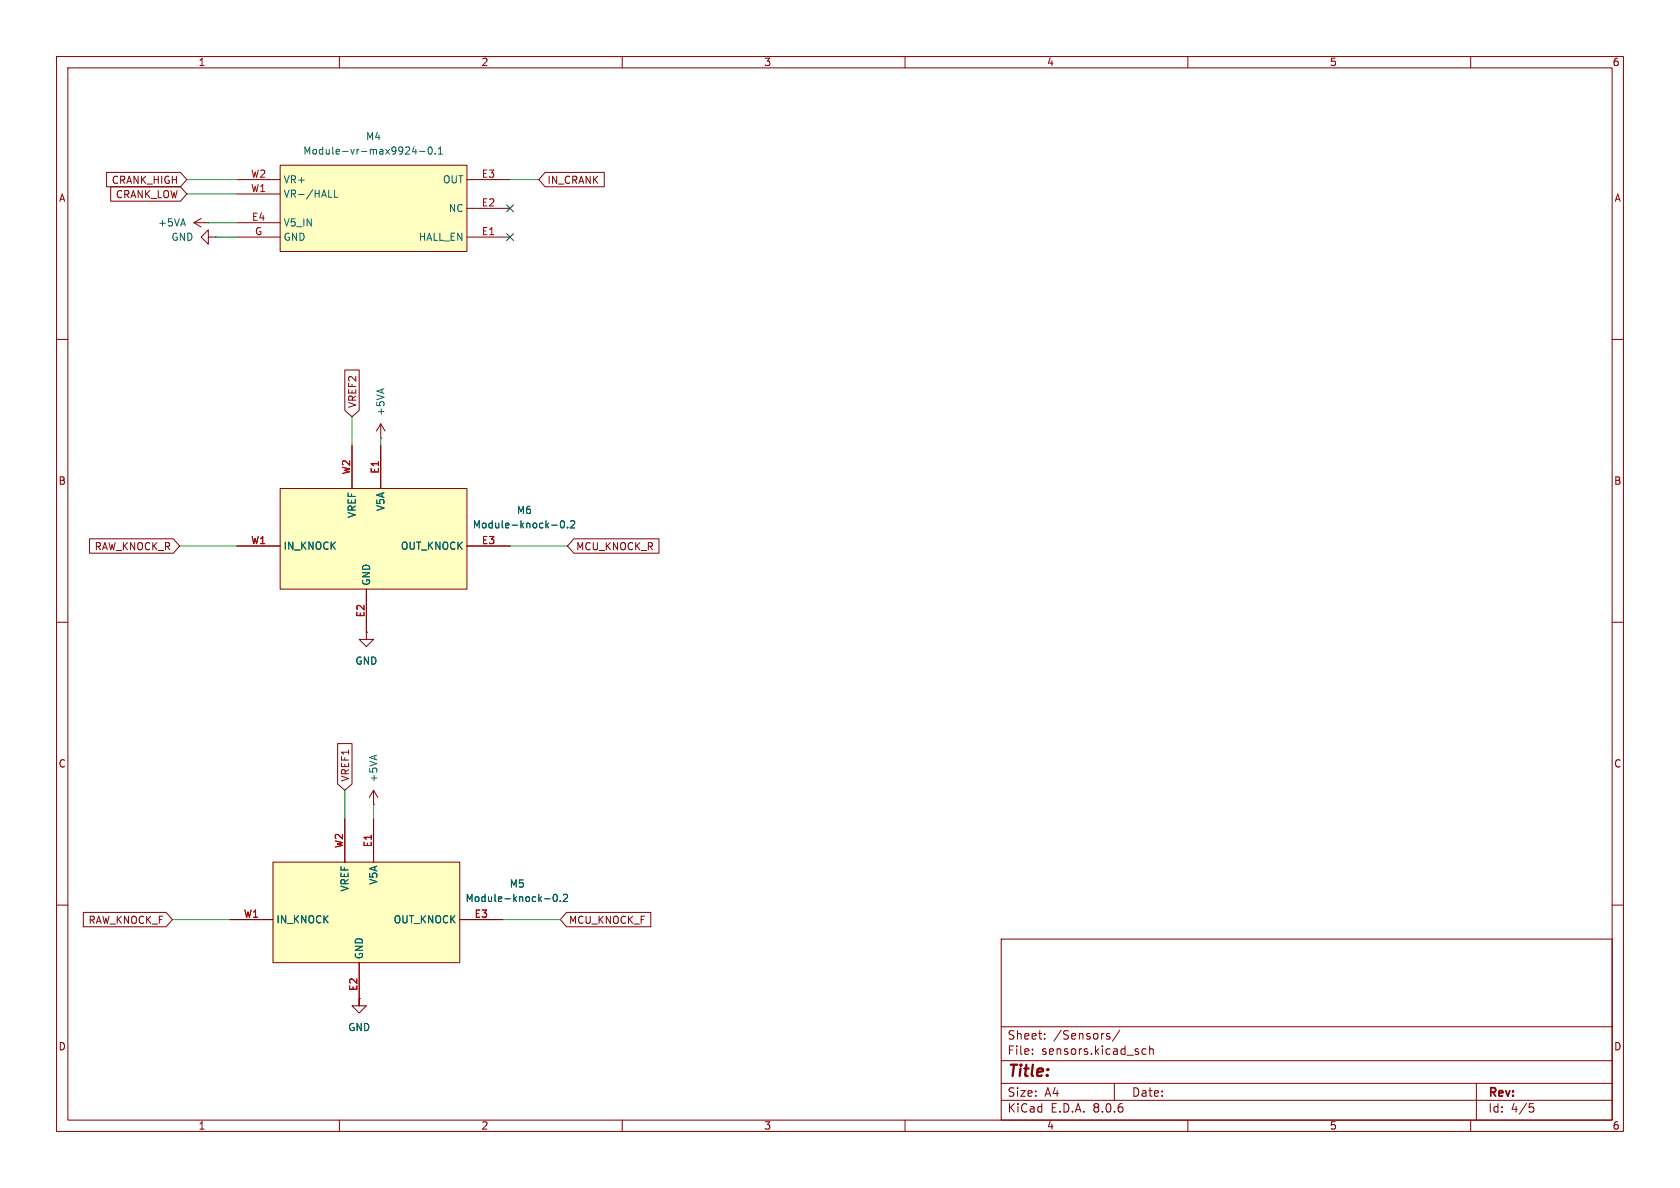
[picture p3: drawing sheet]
<svg xmlns="http://www.w3.org/2000/svg" width="297mm" height="210mm" viewBox="0 0 297 210" stroke-linecap="round" stroke-linejoin="round" font-family="sans-serif">
<g fill="none" stroke="#840000" stroke-width=".18">
<path d="M10 10h277v190h-277zM12 12h273v186h-273zM60 10v2M110 10v2M160 10v2M210 10v2M260 10v2M10 60h2M285 60h2M10 110h2M285 110h2M10 160h2"/>
<path d="M285 160h2M177 166h108v32h-108zM60 198v2M110 198v2M160 198v2M177 194.5h108M177 191.5h108M177 187.5h108M177 181.5h108M182.5 186.3v.1M182.5 185.5v.1M184.7 183.6v.1"/>
<path d="M184.7 182.8v.1M195.8 183.2l.4 .1v.2l-.2 .2h-.3M195.8 182.7l.4 .1M197 191.5v3M198 182.1l-1.3 2M202.6 185.5l-.4-.1-.3 .3v.4l.1 .2h.6M203.2 185.5l.3-.1 .3 .1 .1 .9M203.2 184.9v1.5M210 198v2M260 198v2M261 191.5v6.5M270.4 195.1h.7"/>
<path d="M270.5 195.7h.4l.3 .3-.2 .5-.5 .1"/>
</g>
<path d="M49.5 86.4h33v17.7h-33z" fill="#ffffc2"/>
<g fill="none" stroke="#840000" stroke-width=".18">
<path d="M34.3 39.4l1.3 .7M34.3 39.4h2.5M35.6 38.6l-1.3 .8M36.8 39.4h.1M36.8 41.9v-1.3l-1.2 1.3 1.2 1.3v-1.3h1.3M38.1 41.9h.1M62.2 78.7v7.7M67.3 77.5h.1M67.3 74.9v2.6M67.3 78.7v7.7M67.3 74.9l-.8 1.3M67.3 74.9l.8 1.3"/>
<path d="M41.9 96.5h7.6M49.5 86.4h33v17.7h-33zM82.5 96.5h7.7M64.8 111.8v1.2h1.2l-1.2 1.3-1.3-1.3h1.3M64.8 111.8h.1M64.8 104.1v7.7M66 139.7l-.7 1.3M66 139.7v2.5M66 139.7l.8 1.3M66 142.2h.1M63.5 176.5v1.3h1.3l-1.3 1.3-1.3-1.3h1.3M63.5 176.5h.1"/>
</g>
<path d="M97.5 92.8h1M99.2 92.1h.2a.68 .68 0 0 1 .4 .6 .68 .68 0 0 1-.4 .6 .84 .84 0 0 1-.2-1.2zM100.3 93.2v.1M100.9 92.2l.5-.1 .2 .3-.8 .9h.8" fill="none" stroke="#006464" stroke-width=".18"/>
<path d="M49.5 29.2h33v15.3h-33z" fill="#ffffc2"/>
<path d="M41.9 31.8h7.6M41.9 39.4h7.6M41.9 34.3h7.6M49.5 29.2h33v15.3h-33zM82.5 36.8h7.7M82.5 31.8h7.7M41.9 41.9h7.6M82.5 41.9h7.7" fill="none" stroke="#840000" stroke-width=".18"/>
<path d="M58.1 34.9h.6M59.1 33.6v1.3h.7M73.2 25.9l-.3 .9h.8M73.5 26.4v.8M74.2 26.8h.9M75.8 26.1l.2-.1a.68 .68 0 0 1 .4 .6 .68 .68 0 0 1-.4 .6l-.2-.1-.1-.3zM77 27.1v.1M77.5 27.2h.7M77.5 26.3l.4-.3v1.2" fill="none" stroke="#006464" stroke-width=".18"/>
<path d="M48.3 152.4h33v17.8h-33z" fill="#ffffc2"/>
<g fill="none" stroke="#840000" stroke-width=".18">
<path d="M18.8 30.5h13.1l1.1 1.3-1.1 1.2h-13.1zM19.6 33h12.3l1.1 1.3-1.1 1.3h-12.3zM96.4 30.5h10.4v2.5h-10.4l-1.2-1.2zM61 65.4h2.5v7.1l-1.3 1.2-1.2-1.2zM62.2 78.7v7.7M67.3 78.7v7.7M15.8 95.2h14.8l1.1 1.3-1.1 1.3h-14.8zM41.9 96.5h7.6M82.5 96.5h7.7M101.4 95.2h15.1v2.6h-15.1l-1.1-1.3zM64.8 111.8h.1M64.8 104.1v7.7"/>
<path d="M59.7 131.4h2.5v7.2l-1.2 1.1-1.3-1.1zM48.3 152.4h33v17.8h-33zM61 144.8v7.6M66 144.8v7.6M14.7 161.3h14.7l1.1 1.3-1.1 1.2h-14.7zM40.6 162.6h7.7M63.5 176.5h.1M63.5 170.2v7.6M81.3 162.6h7.6M100.2 161.3h14.9v2.5h-14.9l-1.1-1.2z"/>
</g>
<path d="M97.5 92.8h1M99.2 92.1h.2a.68 .68 0 0 1 .4 .6 .68 .68 0 0 1-.4 .6 .84 .84 0 0 1-.2-1.2zM100.3 93.2v.1M100.9 92.2l.5-.1 .2 .3-.8 .9h.8M96.3 158.9h.9M98 158.2l.1-.1a.68 .68 0 0 1 .4 .6 .68 .68 0 0 1-.4 .7 .84 .84 0 0 1-.1-1.2zM99.1 159.2v.2M99.6 158.2l.5-.1 .2 .4-.8 .9h.8" fill="none" stroke="#006464" stroke-width=".18"/>
<g fill="none" stroke="#009600" stroke-width=".18">
<path d="M33 34.3h8.9M33 31.8h8.9M36.8 39.4h5.1M90.2 31.8h5M38.1 41.9h3.8M62.2 73.7v5M67.3 77.5v1.2M31.7 96.5h10.2M90.2 96.5h10.1M61 139.7v5.1M66 142.2v2.6M30.5 162.6h10.1"/>
<path d="M63.5 176.5v1.3M88.9 162.6h10.2"/>
</g>
<path d="M89.6 36.2l1.2 1.2M90.8 36.2l-1.2 1.2M89.6 41.3l1.2 1.2M90.8 41.3l-1.2 1.2" fill="none" stroke="#000084" stroke-width=".18"/>
<text font-size="2.8" fill="#840000" x="178" y="190.9">Title:</text>
<g font-size="2.1" fill="#840000">
<text x="178" y="184">Sheet:</text>
<text x="186.2" y="184">/Sensors/</text>
<text x="178" y="186.7">File:</text>
<text x="184.1" y="186.7">sensors.kicad_sch</text>
<text x="178" y="196.9">KiCad</text>
<text x="178" y="194.1">Size:</text>
<text x="184.7" y="194.1">A4</text>
<text x="185.7" y="196.9">E.D.A.</text>
<text x="193.3" y="196.9">8.0.6</text>
<text x="200" y="194.1">Date:</text>
<text x="263" y="194.3">Rev:</text>
<text x="263" y="196.9">Id:</text>
<text x="267.1" y="196.9">4/5</text>
</g>
<g font-size="1.8" fill="#840000">
<text x="35" y="11.9">1</text>
<text x="85" y="11.9">2</text>
<text x="135" y="11.9">3</text>
<text x="185" y="11.9">4</text>
<text x="235" y="11.9">5</text>
<text x="285" y="11.9">6</text>
<text x="10.3" y="35.9">A</text>
<text x="19.7" y="32.7">CRANK_HIGH</text>
<text x="20.4" y="35.2">CRANK_LOW</text>
<text x="96.7" y="32.7">IN_CRANK</text>
<text x="285.3" y="35.9">A</text>
<text x="63.2" y="72.2" transform="rotate(-90 63.2 72.2)">VREF2</text>
<text x="10.3" y="85.9">B</text>
<text x="285.3" y="85.9">B</text>
<text x="16.6" y="97.5">RAW_KNOCK_R</text>
<text x="101.8" y="97.5">MCU_KNOCK_R</text>
<text x="10.3" y="135.9">C</text>
<text x="285.3" y="135.9">C</text>
<text x="61.9" y="138.3" transform="rotate(-90 61.9 138.3)">VREF1</text>
<text x="15.5" y="163.5">RAW_KNOCK_F</text>
<text x="100.5" y="163.5">MCU_KNOCK_F</text>
<text x="10.3" y="185.9">D</text>
<text x="285.3" y="185.9">D</text>
<text x="35" y="199.9">1</text>
<text x="85" y="199.9">2</text>
<text x="135" y="199.9">3</text>
<text x="185" y="199.9">4</text>
<text x="235" y="199.9">5</text>
<text x="285" y="199.9">6</text>
</g>
<g font-size="1.8" fill="#006464">
<text x="53.5" y="27.5">Module-vr-max9924-0.1</text>
<text x="64.6" y="25">M4</text>
<text x="50" y="35.2">VR-/HALL</text>
<text x="50" y="32.6">VR+</text>
<text x="78.2" y="32.6">OUT</text>
<text x="27.8" y="40.2">+5VA</text>
<text x="50" y="40.2">V5_IN</text>
<text x="79.2" y="37.7">NC</text>
<text x="30.2" y="42.8">GND</text>
<text x="50" y="42.8">GND</text>
<text x="73.9" y="42.8">HALL_EN</text>
<text x="68.2" y="73.7" transform="rotate(-90 68.2 73.7)">+5VA</text>
<text x="63.1" y="91.7" transform="rotate(-90 63.1 91.7)">VREF</text>
<text x="68.2" y="90.5" transform="rotate(-90 68.2 90.5)">V5A</text>
<text x="83.5" y="93.6">Module-knock-0.2</text>
<text x="91.3" y="91.1">M6</text>
<text x="50" y="97.4">IN_KNOCK</text>
<text x="70.8" y="97.4">OUT_KNOCK</text>
<text x="65.6" y="103.6" transform="rotate(-90 65.6 103.6)">GND</text>
<text x="62.7" y="117.7">GND</text>
<text x="66.9" y="138.4" transform="rotate(-90 66.9 138.4)">+5VA</text>
<text x="61.8" y="157.7" transform="rotate(-90 61.8 157.7)">VREF</text>
<text x="66.9" y="156.5" transform="rotate(-90 66.9 156.5)">V5A</text>
<text x="82.2" y="159.6">Module-knock-0.2</text>
<text x="90" y="157.1">M5</text>
<text x="48.8" y="163.4">IN_KNOCK</text>
<text x="69.5" y="163.4">OUT_KNOCK</text>
<text x="64.4" y="169.7" transform="rotate(-90 64.4 169.7)">GND</text>
<text x="61.5" y="182.5">GND</text>
</g>
<g font-size="1.8" fill="#a90000">
<text x="44.3" y="34">W1</text>
<text x="44.3" y="31.5">W2</text>
<text x="85.1" y="31.5">E3</text>
<text x="44.4" y="39.1">E4</text>
<text x="45" y="41.7">G</text>
<text x="85.1" y="41.7">E1</text>
<text x="85.1" y="36.6">E2</text>
<text x="62" y="84" transform="rotate(-90 62 84)">W2</text>
<text x="67.1" y="83.8" transform="rotate(-90 67.1 83.8)">E1</text>
<text x="44.3" y="96.3">W1</text>
<text x="85.1" y="96.3">E3</text>
<text x="64.5" y="109.2" transform="rotate(-90 64.5 109.2)">E2</text>
<text x="65.8" y="149.9" transform="rotate(-90 65.8 149.9)">E1</text>
<text x="60.7" y="150" transform="rotate(-90 60.7 150)">W2</text>
<text x="43" y="162.3">W1</text>
<text x="83.8" y="162.3">E3</text>
<text x="63.2" y="175.3" transform="rotate(-90 63.2 175.3)">E2</text>
</g>
</svg>
